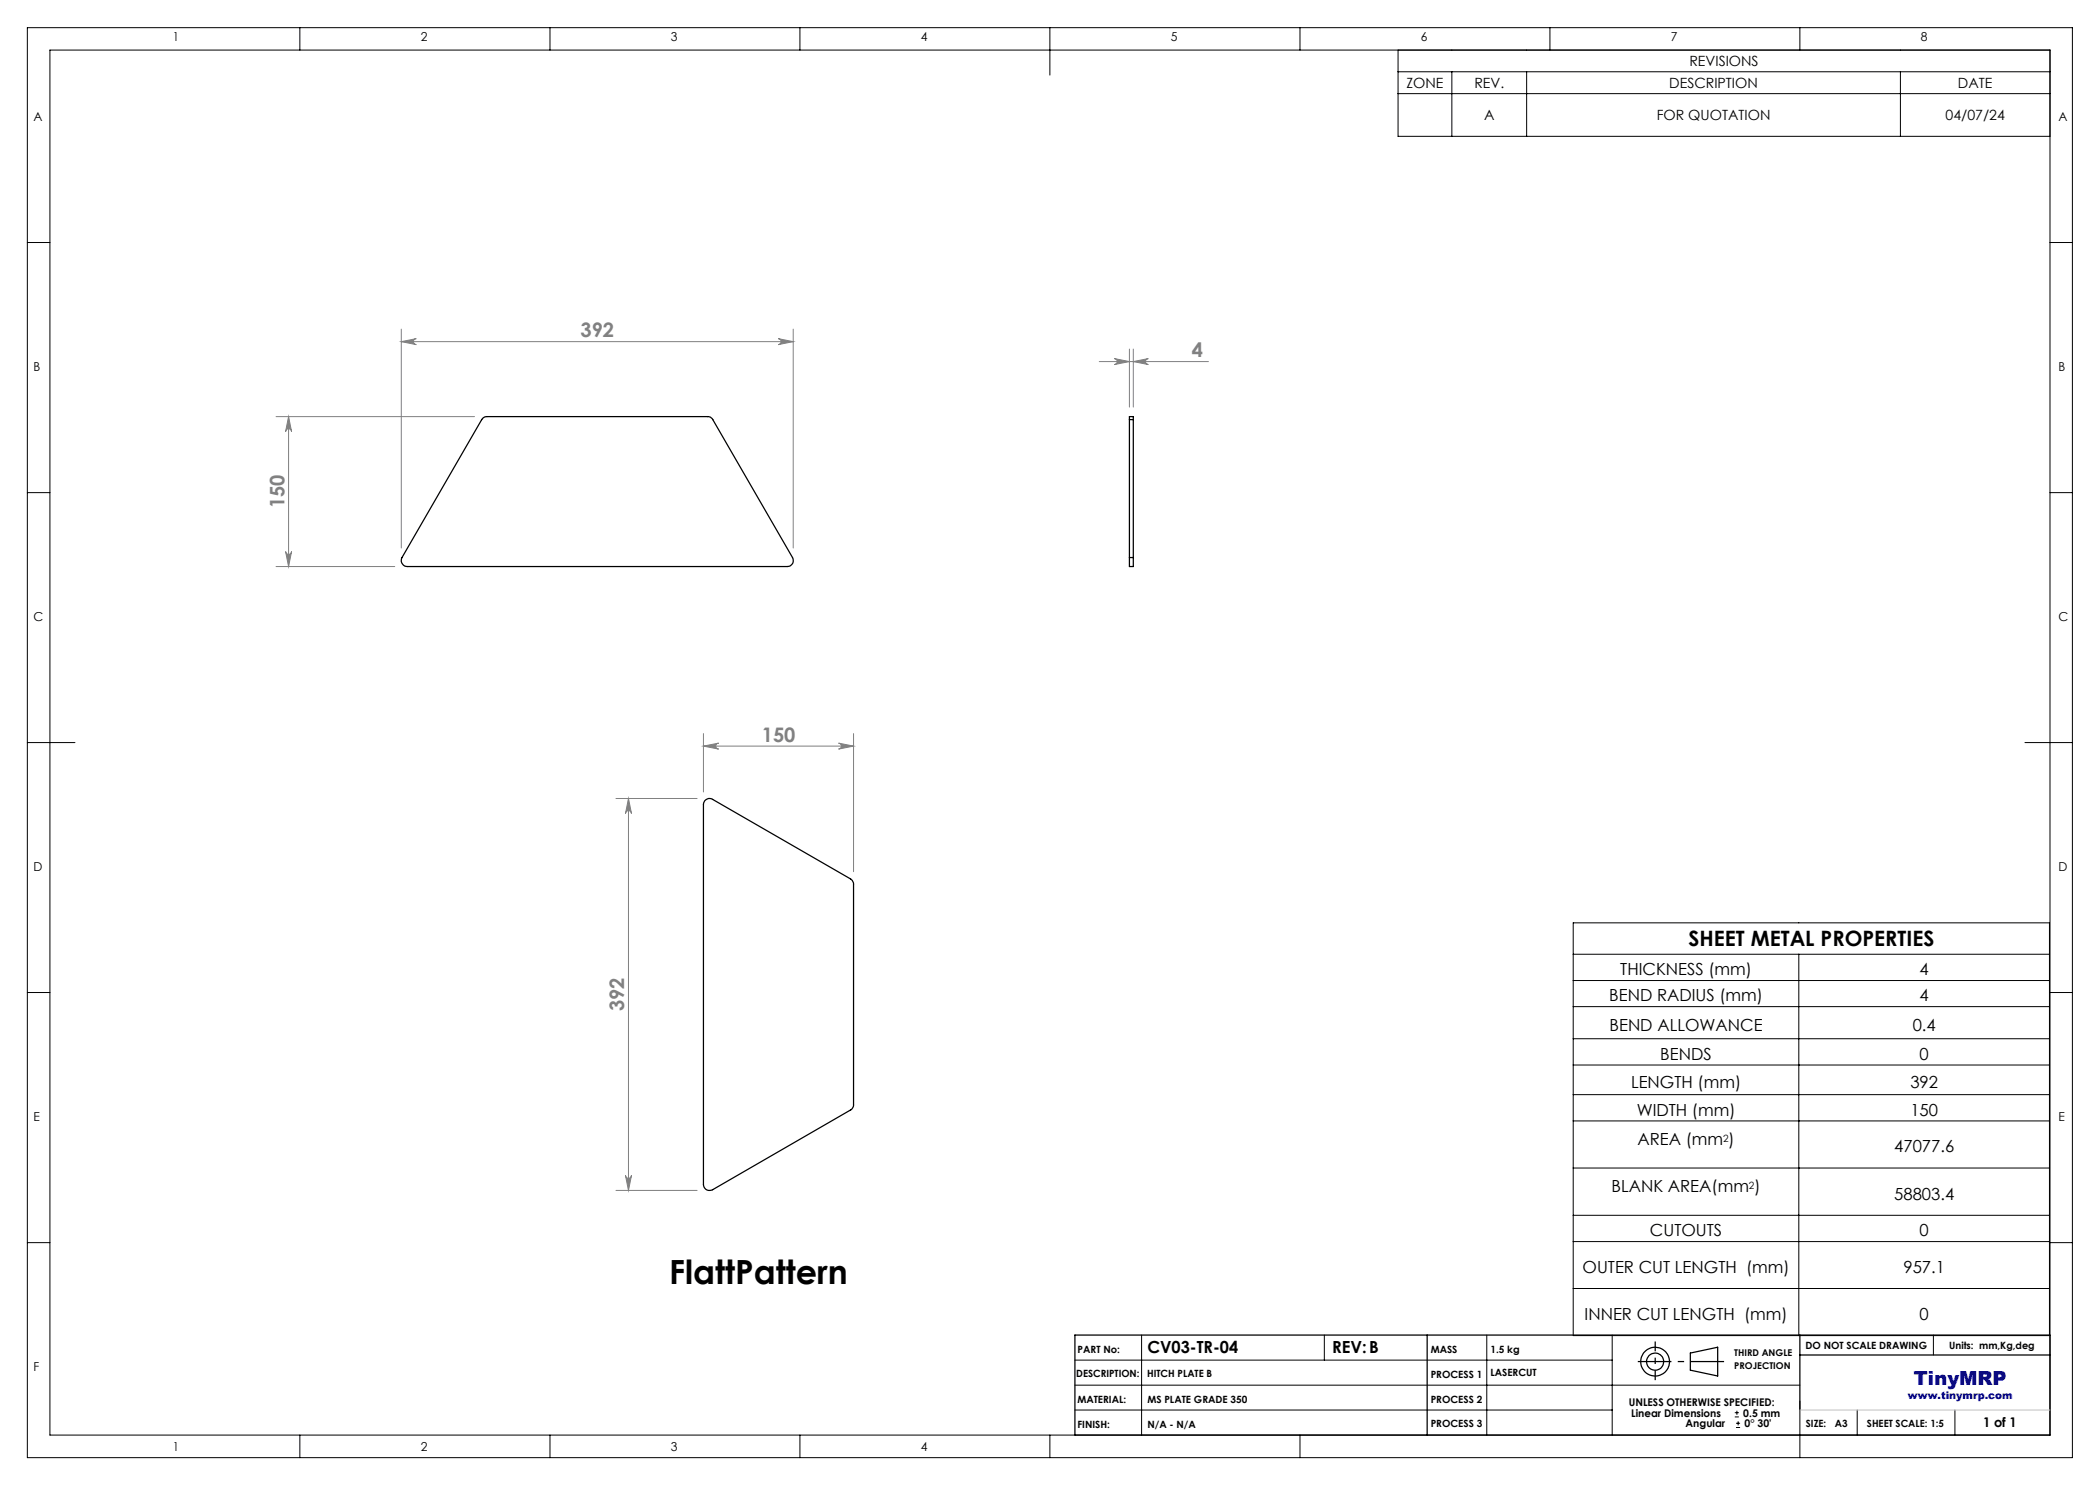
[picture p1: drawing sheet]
<svg xmlns="http://www.w3.org/2000/svg" width="420mm" height="297mm" viewBox="0 0 420 297" stroke-linecap="round" stroke-linejoin="round" font-family="sans-serif">
<g fill="none" stroke="#000" stroke-width=".25">
<path d="M96.5 83.7l.7-.4h44.3a1.06 1.06 0 0 1 1.1 .6l15.9 27.6a1.19 1.19 0 0 1-1.1 1.8h-75.9a1.23 1.23 0 0 1-1.1-1.8zM225.9 83.9v-.6h.8v.6M225.9 83.9h.8M225.9 83.9v27.6M226.7 83.9v27.6M225.9 111.5v1.8h.8v-1.8M225.9 111.5h.8M141 160.1l.7-.4 .8 .2 27.6 15.9 .6 .7v44.5a1.24 1.24 0 0 1-.6 1l-27.6 15.9a1.22 1.22 0 0 1-1.8-1v-76zM215 267h195v20h-195zM285.4 267v20M338.1 270.6l5.4-1.2v5.8l-5.4-1.2zM360 267v15"/>
<path d="M360 271h50"/>
<circle cx="331" cy="272.3" r="2.87"/>
<circle cx="331" cy="272.3" r="1.72"/>
</g>
<g fill="none" stroke="#000" stroke-width=".2">
<path d="M5.5 5.5h409v286h-409zM10 10h400v277h-400zM60 5.5v4.5M110 5.5v4.5M160 5.5v4.5M210 5.5v9.5M260 5.5v4.5M279.6 10v17.3h130.4M279.6 14.4h130.4M279.6 18.7h130.4M290.4 14.4v12.9M305.3 14.4v12.9"/>
<path d="M310 5.5v4.5M360 5.5v4.5M380.1 14.4v12.9M5.5 48.5h4.5M410 48.5h4.5M5.5 98.5h4.5M410 98.5h4.5M5.5 148.5h9.5M405 148.5h9.5M5.5 198.5h4.5M314.6 184.6h95.3v82.5h-95.3zM314.6 190.8h95.3"/>
<path d="M314.6 196.1h95.3M359.8 190.8v76.3M410 198.5h4.5M314.6 201.3h95.3M314.6 207.7h95.3M314.6 213h95.3M314.6 218.9h95.3M314.6 224.2h95.3M314.6 233.6h95.3M5.5 248.5h4.5M314.6 243.1h95.3M314.6 248.3h95.3"/>
<path d="M314.6 257.7h95.3M410 248.5h4.5M215 277h145M215 272h107.4M228.3 267v20M264.9 267v5M297.4 267v20M322.4 267v20M386.7 267v4M60 287v4.5M110 287v4.5M160 287v4.5"/>
<path d="M210 287v4.5M215 282h107.4M260 287v4.5M347 283.4h.8M347 282.5h.8M347.2 285.5h.8M347.2 284.7h.8M347.4 282.1v.9M347.6 284.3v.8M360 280.2v11.3M371.4 282v5M391 282v5"/>
</g>
<g fill="none" stroke="#808080" stroke-width=".2">
<path d="M80.3 68.3l3-.6a.6 .6 0 0 0-.6 .6 .6 .6 0 0 0 .6 .6zM80.3 65.8v43.8M80.3 68.3h78.3M155.6 67.7l3 .6-3 .6a.6 .6 0 0 0 .6-.6 .6 .6 0 0 0-.6-.6zM158.6 65.8v43.8M219.9 72.3h21.8M222.9 71.7l3 .6-3 .6a.6 .6 0 0 0 .5-.6 .6 .6 0 0 0-.5-.6zM225.9 69.8v11.6M226.7 72.3l3-.6a.6 .6 0 0 0-.6 .6 .6 .6 0 0 0 .6 .6zM226.7 69.8v11.6M55.2 83.3h39.7M57.7 83.3l.6 3a.6 .6 0 0 0-.6-.6 .6 .6 0 0 0-.6 .6z"/>
<path d="M57.7 83.3v30M55.2 113.3h23.8M57.1 110.3a.6 .6 0 0 0 .6 .6 .6 .6 0 0 0 .6-.6l-.6 3zM123.2 159.7h16.2M125.7 159.7l.6 3a.6 .6 0 0 0-.6-.6 .6 .6 0 0 0-.6 .6zM125.7 159.7v78.4M140.7 149.2l3-.6a.6 .6 0 0 0-.6 .6 .6 .6 0 0 0 .6 .6zM140.7 146.7v11.7M140.7 149.2h30M167.7 148.6l3 .6-3 .6a.6 .6 0 0 0 .6-.6 .6 .6 0 0 0-.6-.6zM170.7 146.7v27.6M123.2 238.1h16.2"/>
<path d="M125.1 235.1a.6 .6 0 0 0 .6 .6 .6 .6 0 0 0 .6-.6l-.6 3z"/>
</g>
<path d="M327.6 272.3h17.2" fill="none" stroke="#000" stroke-width=".25" stroke-dasharray="15.2 1.3 1.3 1.3" stroke-dashoffset="8.5" stroke-linecap="butt"/>
<path d="M331 268.3v7.7" fill="none" stroke="#000" stroke-width=".25" stroke-dasharray="15.2 1.3 1.3 1.3" stroke-dashoffset="13.3" stroke-linecap="butt"/>
<path d="M360 282h50" fill="none" stroke="#c0c0c0" stroke-width=".2"/>
<g fill="#808080">
<path d="M140.7 149.2l3-.6a.6 .6 0 0 0-.6 .6 .6 .6 0 0 0 .6 .6zM167.7 148.6l3 .6-3 .6a.6 .6 0 0 0 .6-.6 .6 .6 0 0 0-.6-.6zM80.3 68.3l3-.6a.6 .6 0 0 0-.6 .6 .6 .6 0 0 0 .6 .6zM155.6 67.7l3 .6-3 .6a.6 .6 0 0 0 .6-.6 .6 .6 0 0 0-.6-.6z"/>
<path d="M222.9 71.7l3 .6-3 .6a.6 .6 0 0 0 .5-.6 .6 .6 0 0 0-.5-.6zM226.7 72.3l3-.6a.6 .6 0 0 0-.6 .6 .6 .6 0 0 0 .6 .6z"/>
<path d="M125.7 159.7l.6 3a.6 .6 0 0 0-.6-.6 .6 .6 0 0 0-.6 .6zM125.1 235.1a.6 .6 0 0 0 .6 .6 .6 .6 0 0 0 .6-.6l-.6 3zM57.7 83.3l.6 3a.6 .6 0 0 0-.6-.6 .6 .6 0 0 0-.6 .6zM57.1 110.3a.6 .6 0 0 0 .6 .6 .6 .6 0 0 0 .6-.6l-.6 3z"/>
</g>
<text font-size="6.7" x="133.9" y="256.8">FlattPattern</text>
<text font-size="4.2" x="337.7" y="189.2">SHEET METAL PROPERTIES</text>
<g font-size="4" fill="#808080">
<text x="116.1" y="67.4">392</text>
<text x="238.3" y="71.4">4</text>
<text x="56.9" y="101.7" transform="rotate(-90 56.9 101.7)">150</text>
<text x="152.4" y="148.3">150</text>
<text x="124.9" y="202.2" transform="rotate(-90 124.9 202.2)">392</text>
</g>
<text font-size="3.9" fill="#0000a0" x="382.8" y="277">TinyMRP</text>
<g font-size="3.3">
<text x="324.1" y="195">THICKNESS (mm)</text>
<text x="383.9" y="195">4</text>
<text x="321.8" y="200.3">BEND RADIUS (mm)</text>
<text x="383.9" y="200.3">4</text>
<text x="321.9" y="206.1">BEND ALLOWANCE</text>
<text x="382.5" y="206.1">0.4</text>
<text x="332.1" y="211.9">BENDS</text>
<text x="383.9" y="211.9">0</text>
<text x="326.2" y="217.5">LENGTH (mm)</text>
<text x="382.1" y="217.5">392</text>
<text x="327.3" y="223.1">WIDTH (mm)</text>
<text x="382.1" y="223.1">150</text>
<text x="327.5" y="229">AREA (mm )</text>
<text x="378.8" y="230.5">47077.6</text>
<text x="322.3" y="238.5">BLANK AREA(mm )</text>
<text x="378.8" y="239.9">58803.4</text>
<text x="330" y="247.3">CUTOUTS</text>
<text x="383.9" y="247.3">0</text>
<text x="316.5" y="254.6">OUTER CUT LENGTH (mm)</text>
<text x="380.7" y="254.6">957.1</text>
<text x="316.9" y="264">INNER CUT LENGTH (mm)</text>
<text x="383.9" y="264">0</text>
<text x="229.5" y="270.6">CV03-TR-04</text>
<text x="266.4" y="270.7">REV:B</text>
</g>
<g font-size="2.8">
<text x="281.3" y="17.6">ZONE</text>
<text x="294.9" y="17.6">REV.</text>
<text x="333.9" y="17.6">DESCRIPTION</text>
<text x="337.9" y="13.2">REVISIONS</text>
<text x="391.6" y="17.6">DATE</text>
<text x="296.8" y="24">A</text>
<text x="331.3" y="24">FOR QUOTATION</text>
<text x="389.1" y="24">04/07/24</text>
</g>
<text font-size="2.7" x="396.6" y="285.4">1 of 1</text>
<g font-size="2.5">
<text x="34.6" y="8.2">1</text>
<text x="84.2" y="8.2">2</text>
<text x="134.2" y="8.2">3</text>
<text x="184.2" y="8.2">4</text>
<text x="234.2" y="8.2">5</text>
<text x="284.2" y="8.2">6</text>
<text x="334.2" y="8.2">7</text>
<text x="384.2" y="8.2">8</text>
<text x="6.7" y="24.2">A</text>
<text x="411.7" y="24.2">A</text>
<text x="6.7" y="74.2">B</text>
<text x="411.7" y="74.2">B</text>
<text x="6.7" y="124.2">C</text>
<text x="411.7" y="124.2">C</text>
<text x="6.7" y="174.2">D</text>
<text x="411.7" y="174.2">D</text>
<text x="6.7" y="224.2">E</text>
<text x="411.7" y="224.2">E</text>
<text x="6.7" y="274.2">F</text>
<text x="34.6" y="290.2">1</text>
<text x="84.2" y="290.2">2</text>
<text x="134.2" y="290.2">3</text>
<text x="184.2" y="290.2">4</text>
</g>
<g font-size="2.1">
<text x="325.8" y="281.2">UNLESS OTHERWISE SPECIFIED:</text>
<text x="326.2" y="283.4">Linear Dimensions</text>
<text x="337.1" y="285.5">Angular</text>
<text x="348.7" y="283.4">0.5 mm</text>
<text x="348.9" y="285.5">0° 30'</text>
</g>
<text font-size="2.1" fill="#0000a0" x="381.6" y="279.9">www.tinymrp.com</text>
<g font-size="2">
<text x="344.6" y="228.3">2</text>
<text x="349.8" y="237.8">2</text>
<text x="361.1" y="269.9">DO NOT SCALE DRAWING</text>
<text x="389.8" y="269.8">Units: mm,Kg,deg</text>
<text x="215.3" y="275.4">DESCRIPTION:</text>
<text x="215.5" y="270.7">PART No:</text>
<text x="229.4" y="275.4">HITCH PLATE B</text>
<text x="286.1" y="270.6">MASS</text>
<text x="286.1" y="275.6">PROCESS 1</text>
<text x="298.1" y="270.6">1.5 kg</text>
<text x="298.1" y="275.3">LASERCUT</text>
<text x="215.5" y="280.6">MATERIAL:</text>
<text x="229.5" y="280.6">MS PLATE GRADE 350</text>
<text x="286.1" y="280.6">PROCESS 2</text>
<text x="215.5" y="285.6">FINISH:</text>
<text x="229.5" y="285.6">N/A - N/A</text>
<text x="286.1" y="285.4">PROCESS 3</text>
<text x="361.2" y="285.4">SIZE:</text>
<text x="367" y="285.4">A3</text>
<text x="373.4" y="285.4">SHEET SCALE: 1:5</text>
</g>
<g font-size="1.9">
<text x="346.9" y="271.3">THIRD ANGLE</text>
<text x="346.9" y="273.7">PROJECTION</text>
</g>
</svg>
